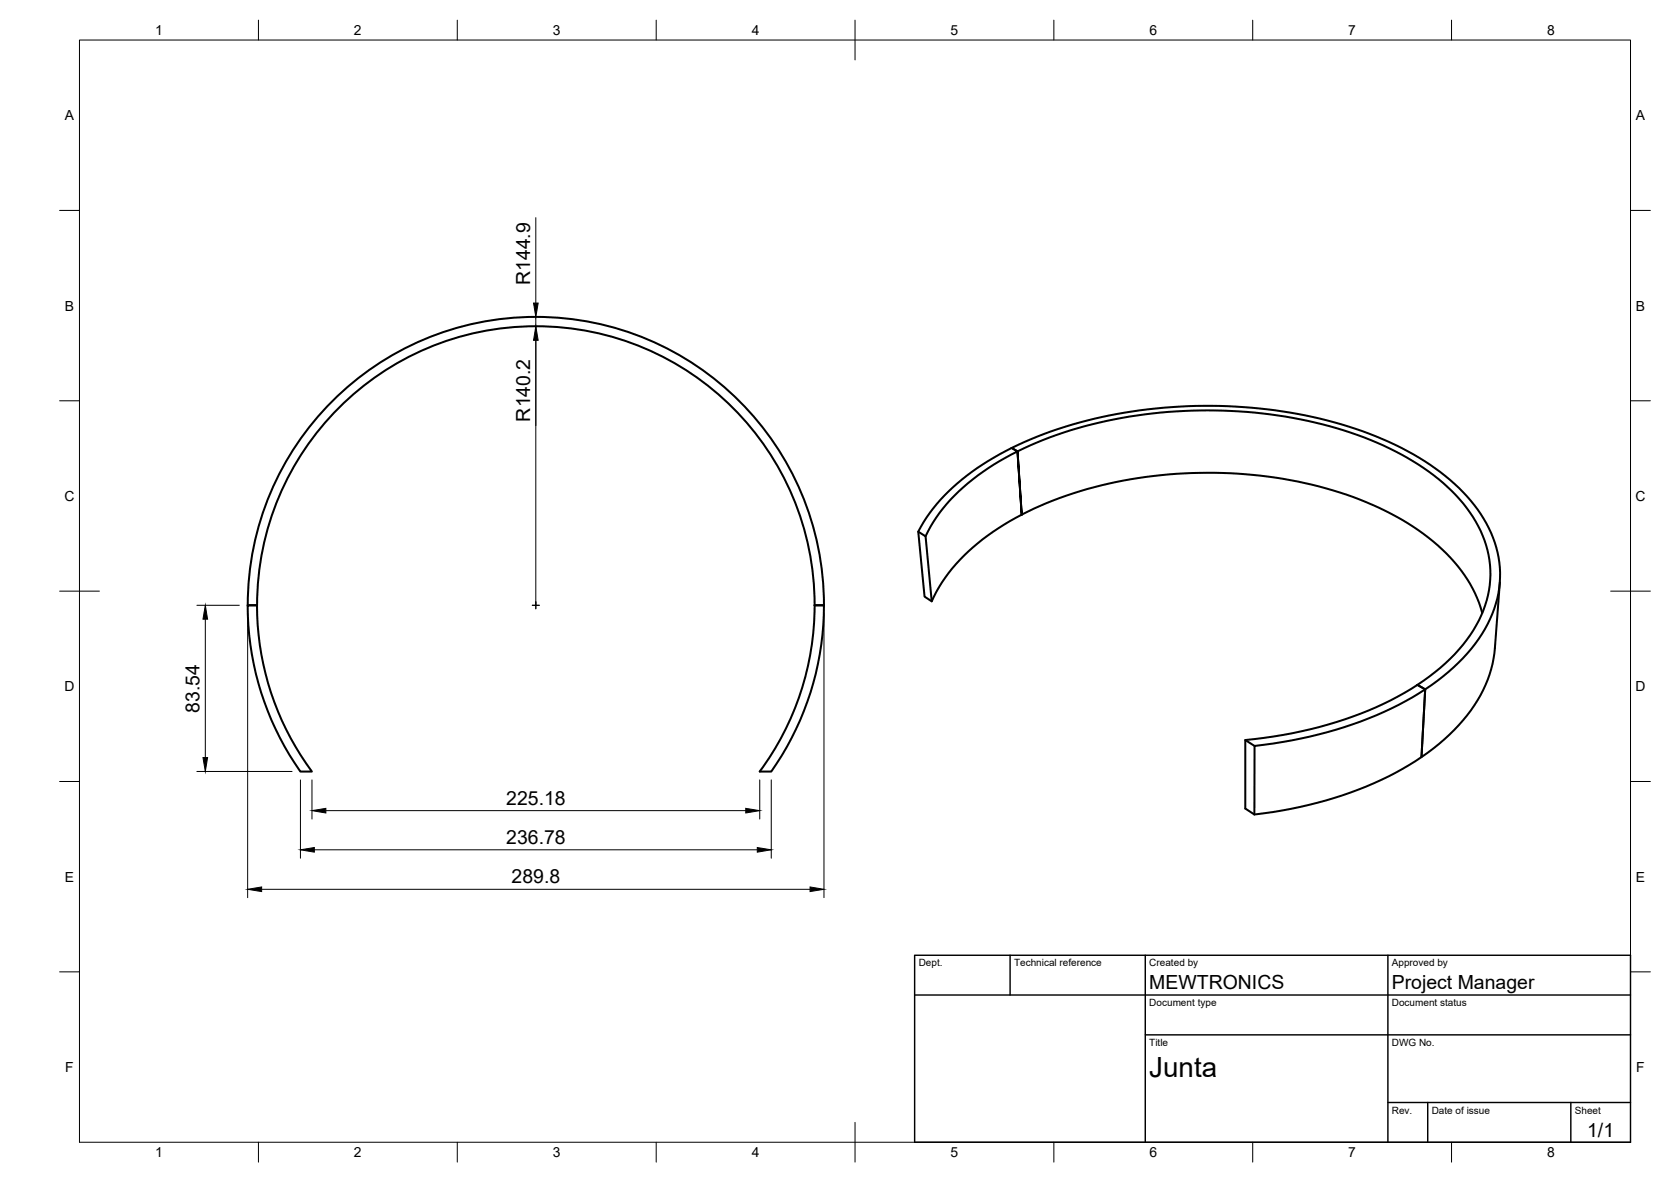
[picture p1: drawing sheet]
<svg xmlns="http://www.w3.org/2000/svg" width="420mm" height="297mm" viewBox="0 0 420 297" stroke-linecap="round" stroke-linejoin="round" font-family="sans-serif">
<!-- layer: Visible -->
<g fill="none" stroke="#000" stroke-width=".51">
<path d="M254.4 112.6a114.9 114.9 0 0 1 54.3-10.5 104.8 104.8 0 0 1 46.7 12.1 47.4 47.4 0 0 1 18.3 17.3 26.5 26.5 0 0 1-1.9 29.1 55.6 55.6 0 0 1-21.9 17.4 107 107 0 0 1-34.5 9.5v17.2M254.4 112.6a54.7 54.7 0 0 0-21.5 17.5l-2 3.5 1.6 16.3 1.8 1.2a44.7 44.7 0 0 1 18.2-19.3 98 98 0 0 1 47.1-12.9 105.2 105.2 0 0 1 47.1 8.7 52.2 52.2 0 0 1 22.3 18.1l1.9 3.5 1 2.4 .8 2.5M254.4 112.6l1.4 .8a51.5 51.5 0 0 0-21.1 17.8l-2 3.6M254.4 112.6l1.4 .8 1.1 15.9-1.1-15.9a109.8 109.8 0 0 1 49.8-10.2 105.1 105.1 0 0 1 45.3 10.2 47.5 47.5 0 0 1 20.2 17.7 25.5 25.5 0 0 1-1.4 28.5 46.9 46.9 0 0 1-13.3 12.5M230.9 133.6l1.8 1.2 1.6 16.3M62.3 152.1h2.3a70 70 0 0 0 13.8 41.8h-2.9a72.3 72.3 0 0 1-13.2-41.8zM64.6 152.1h-2.3a72.4 72.4 0 0 1 72.4-72.5 72.4 72.4 0 0 1 72.5 72.5h-2.4M64.6 152.1a70.1 70.1 0 0 1 70.1-70.1 70.1 70.1 0 0 1 70.1 70.1M204.8 152.1a70.1 70.1 0 0 1-13.8 41.8M204.8 152.1h2.4a72.3 72.3 0 0 1-13.3 41.8h-2.9M377.1 146.3l-1.2 16.6a33 33 0 0 1-10.3 20.6l-3.8 3.5-4.4 3.3 1-17.1-2-1.1M313.1 186a99 99 0 0 0 41.7-12.9l1.6-1 2 1.1-1 17.1a94 94 0 0 1-42 14.4l-2.3-1.5z"/>
<path d="M313.1 186l2.3 1.5"/>
</g>
<!-- layer: BORDER -->
<g fill="none" stroke="#000" stroke-width=".25">
<path d="M20 10.1h390v276.9h-390zM65 5.1v5M115 5.1v5M165 5.1v5M215 5.1v10M265 5.1v5M315 5.1v5M365 5.1v5M15 52.9h5M410 52.9h5M15 100.7h5M410 100.7h5"/>
<path d="M15 148.6h10M405 148.6h10M15 196.4h5M410 196.4h5M15 244.2h5M410 244.2h5M65 287v5M115 287v5M165 287v5M215 282.1v9.9M265 287v5M315 287v5"/>
<path d="M365 287v5"/>
</g>
<!-- layer: TITLEBLOCK -->
<path d="M230 240.1h180v46.9h-180zM230 250h180M254 240.1v9.9M288 240.1v46.9M349 240.1v46.9M288 260.1h122M349 277.1h61M359 277.1v9.9M395 277.1v9.9" fill="none" stroke="#000" stroke-width=".36"/>
<!-- layer: Smart Centers -->
<path d="M133.8 152.1h1.8M134.7 151.2v1.8" fill="none" stroke="#000" stroke-width=".25"/>
<!-- layer: FD_Dimensions -->
<g fill="none" stroke="#000" stroke-width=".25">
<path d="M134.7 54.7v21.5M134.7 79.7v72.4M49.5 152.1h10.7M51.6 155.6v34.8M62.3 154.2v71.4M207.2 154.2v71.4M49.5 193.9h23.9M75.5 196v19.7M78.4 196v9.8M191 196v9.8M193.9 196v19.7M79 213.6h111.4"/>
<path d="M81.9 203.7h105.6M65.8 223.5h137.9"/>
</g>
<path d="M134.2 76.2h1.1l-.6 3.5zM134.7 82l.6 3.5h-1.1zM51.6 152.1l.6 3.5h-1.2zM51 190.4h1.2l-.6 3.5zM75.5 213.6l3.5-.6v1.2zM78.4 203.7l3.5-.6v1.2zM187.5 203.1l3.5 .6-3.5 .6zM190.4 213l3.5 .6-3.5 .6zM62.3 223.5l3.5-.6v1.2zM203.7 222.9l3.5 .6-3.5 .6z" fill="#000" stroke="#000" stroke-width=".25"/>
<text font-size="7" x="289" y="270.6">Junta</text>
<g font-size="4.9">
<text x="133.3" y="71.7" transform="rotate(-90 133.3 71.7)">R144.9</text>
<text x="133.3" y="105.9" transform="rotate(-90 133.3 105.9)">R140.2</text>
<text x="50.2" y="179.1" transform="rotate(-90 50.2 179.1)">83.54</text>
<text x="127.3" y="202.3">225.18</text>
<text x="127.3" y="212.1">236.78</text>
<text x="128.7" y="222">289.8</text>
<text x="289" y="248.5">MEWTRONICS</text>
<text x="350" y="248.5">Project Manager</text>
<text x="399.1" y="285.7">1/1</text>
</g>
<g font-size="3.5">
<text x="39" y="8.8">1</text>
<text x="89" y="8.8">2</text>
<text x="139" y="8.8">3</text>
<text x="189" y="8.8">4</text>
<text x="239" y="8.8">5</text>
<text x="289" y="8.8">6</text>
<text x="339" y="8.8">7</text>
<text x="389" y="8.8">8</text>
<text x="16.3" y="30.2">A</text>
<text x="411.3" y="30.2">A</text>
<text x="16.3" y="78">B</text>
<text x="411.3" y="78">B</text>
<text x="16.2" y="125.9">C</text>
<text x="411.2" y="125.9">C</text>
<text x="16.2" y="173.7">D</text>
<text x="411.2" y="173.7">D</text>
<text x="16.3" y="221.6">E</text>
<text x="411.3" y="221.6">E</text>
<text x="16.4" y="269.4">F</text>
<text x="411.4" y="269.4">F</text>
<text x="39" y="290.8">1</text>
<text x="89" y="290.8">2</text>
<text x="139" y="290.8">3</text>
<text x="189" y="290.8">4</text>
<text x="239" y="290.8">5</text>
<text x="289" y="290.8">6</text>
<text x="339" y="290.8">7</text>
<text x="389" y="290.8">8</text>
</g>
<g font-size="2.5">
<text x="231" y="242.9">Dept.</text>
<text x="255" y="242.9">Technical reference</text>
<text x="289" y="242.9">Created by</text>
<text x="350" y="242.9">Approved by</text>
<text x="289" y="252.8">Document type</text>
<text x="350" y="252.8">Document status</text>
<text x="289" y="262.9">Title</text>
<text x="350" y="262.9">DWG No.</text>
<text x="350" y="279.9">Rev.</text>
<text x="360" y="279.9">Date of issue</text>
<text x="396" y="279.9">Sheet</text>
</g>
</svg>
